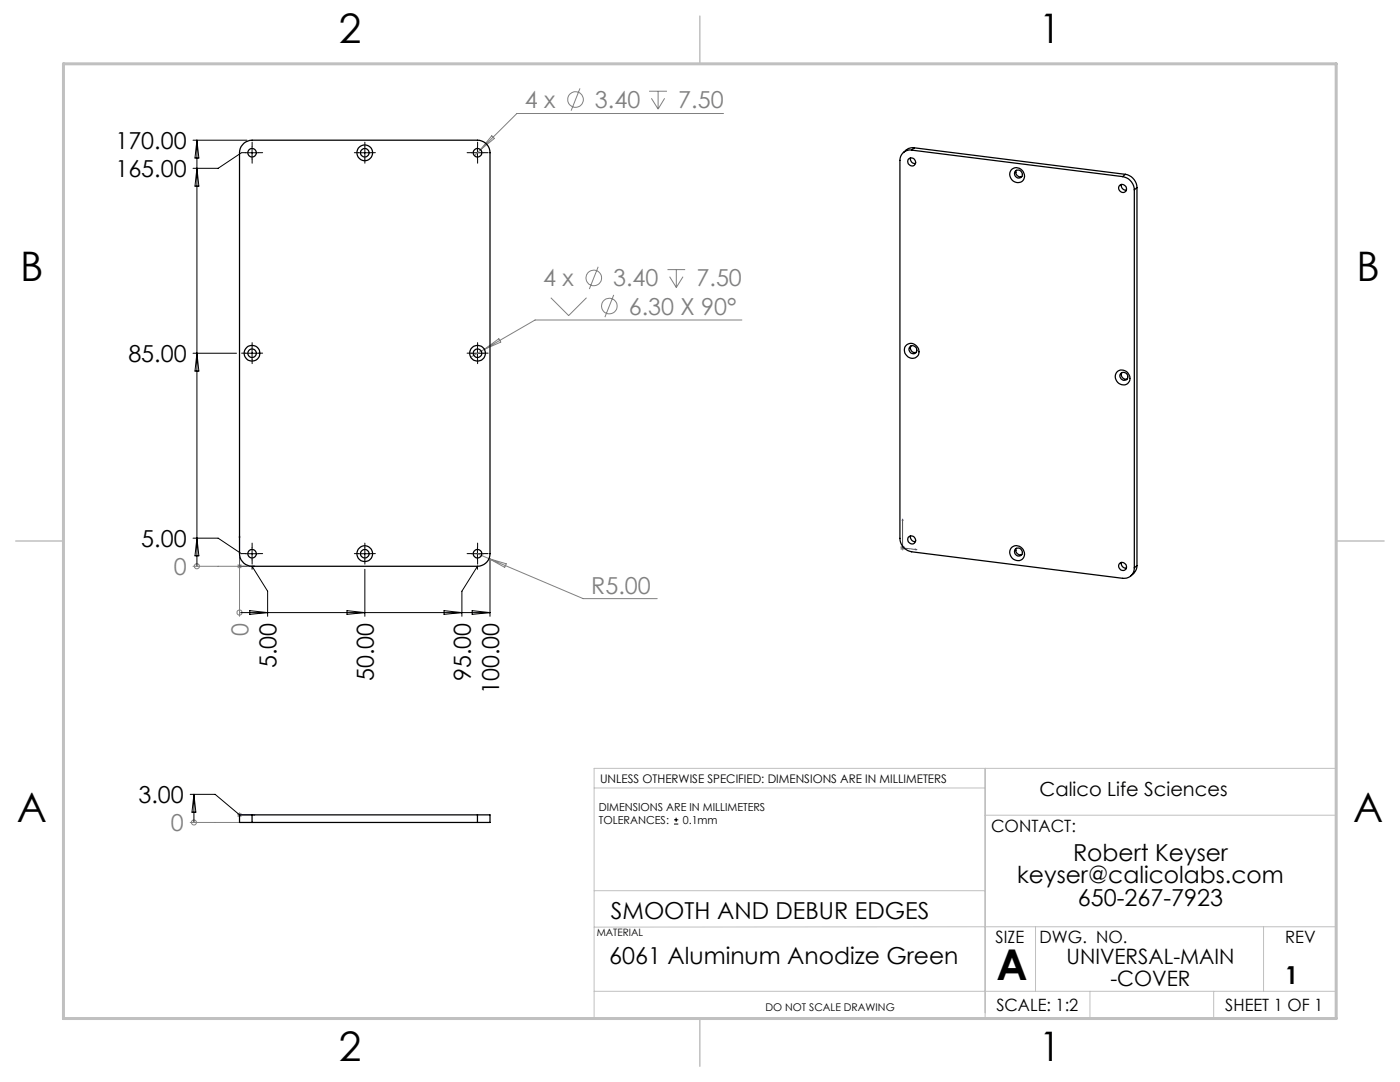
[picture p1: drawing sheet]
<svg xmlns="http://www.w3.org/2000/svg" width="279mm" height="216mm" viewBox="0 0 279 216" stroke-linecap="round" stroke-linejoin="round" font-family="sans-serif">
<g fill="none" stroke="#808080" stroke-width=".2">
<path d="M115.7 17.6l-1.7 4.5M129.5 18.2h3.6M130 19.6l1.3 2.2M131.3 18.2v3.6M132.6 19.6l-1.3 2.2M95.9 29.9l-1.2 1.2M98.1 27.1l.6 .5-2.8 2.3zM144.4 22.6h-41.2l-7.3 7.3M109.9 59.4l3.6 3.6 3.6-3.6M119.4 53.2l-1.8 4.5M122.5 58.8l-1.8 4.5M133.2 53.8h3.5"/>
<path d="M133.6 55.2l1.4 2.2M135 53.8v3.6M136.3 55.2l-1.3 2.2M96.7 69.7l-2.8 1.6M96.7 69.7l2.9-2.1 .3 .7zM148.1 63.9h-41.3l-10.1 5.8M38.5 113h10.8M39.3 113h.1M47.4 112.6l.8 .7M47.8 111.5v11.5M48.2 112.6l-.8 .7M95.3 110.5l21.1 9h14.8"/>
<path d="M97.6 111.5l3.4 1-.3 .7zM179.6 109.3h1M179.8 109l.7 .7M180.1 108.8v1M180.5 109l-.7 .7M47.8 122.2h.1M38 164.1h9.8M38.7 164.1h.1M47.3 162.6h1M47.4 162.2l.8 .8M47.8 162.1v1M48.2 162.2l-.8 .8"/>
<circle cx="114.9" cy="19.9" r="1.55"/>
<circle cx="118.5" cy="55.5" r="1.56"/>
<circle cx="121.6" cy="61.1" r="1.56"/>
<circle cx="39.3" cy="113" r=".5"/>
<circle cx="47.8" cy="122.2" r=".5"/>
<circle cx="38.7" cy="164.1" r=".51"/>
</g>
<g fill="none" stroke="#000" stroke-width=".2">
<path d="M38.5 28h10.8M39.3 28v85M39.3 33.6l.4 3.5h-.8zM39.3 28l.4 3.5h-.8zM48.2 30.5l-4.7 3.1h-5M49 30.5h2.5M50.3 29.2v2.6M71.5 30.5h2.5M72.8 29.2v2.6M94.1 30.5h2.5M95.3 29.2v2.6M38.5 70.5h8.7"/>
<path d="M39.3 70.5l.4 3.5h-.8zM49 70.5h2.5M50.3 69.3v2.4M94.1 70.5h2.5M95.3 69.3v2.4M38.5 107.4h5l4.7 3.1M39.3 107.4l.4 3.5h-.8zM49 110.5h2.5M50.3 113.6v-.6l3.1 5v5M50.3 109.2v2.5M71.5 110.5h2.5M72.8 113.6v9.4"/>
<path d="M72.8 109.2v2.5M94.1 110.5h2.5M95.3 113.6v-.6l-3.1 5v5M95.3 109.2v2.5M97.8 111.5v11.5M47.8 122.2h50M49.8 121.8l3.6 .4-3.6 .4zM69.3 121.8l3.5 .4-3.5 .4zM88.6 121.8l3.6 .4-3.6 .4zM94.2 121.8l3.6 .4-3.6 .4zM38 158.5h4.9l4.9 4.1M38.7 158.5v5.6"/>
<path d="M38.7 158.5l.4 3.6h-.8zM134.5 164.4h.9M134.5 163.6h.9M134.9 163.2v.8"/>
</g>
<path d="M47.8 106.9l.1 .3h-.2zM47.8 106.9v6.1h3.1M50.6 112.9l.3 .1-.3 .1zM180.1 103.6v5.7l2.9 .4M180.1 103.6l.1 .3h-.1zM182.7 109.6l.3 .1h-.3zM47.7 162.6h.2zM47.8 162.6h.1M47.8 162.6h3.1M50.9 162.6h-.3h.3" fill="none" stroke="#00f" stroke-width=".2"/>
<g fill="none" stroke="#000" stroke-width=".2" stroke-dasharray="15.2 1.3 1.3 1.3">
<path d="M49.1 30.5h-.9M50.3 29.2v-.8M50.3 31.7v.9M51.6 30.5h.8M71.6 30.5h-.9M72.8 29.2v-.8M72.8 31.7v.9M74.1 30.5h.8M94.1 30.5h-.9M95.3 29.2v-.8M95.3 31.7v.9M96.6 30.5h.8"/>
<path d="M49.1 70.5h-.9M50.3 69.2v-.8M50.3 71.7v.9M51.6 70.5h.8M94.1 70.5h-.9M95.3 69.2v-.8M95.3 71.7v.9M96.6 70.5h.8M49.1 110.5h-.9M50.3 109.2v-.8M50.3 111.7v.9M51.6 110.5h.8"/>
<path d="M71.6 110.5h-.9M72.8 109.2v-.8M72.8 111.7v.9M74.1 110.5h.8M94.1 110.5h-.9M95.3 109.2v-.8M95.3 111.7v.9M96.6 110.5h.8"/>
</g>
<path d="M118.6 157.2h78M196.6 153.3v49.9M118.6 177.7h78M196.6 162.7h70.1M118.6 197.8h148.1M206.7 184.9v12.9M217.5 197.8v5.4M242.2 197.8v5.4M252.2 184.9v12.9M266.7 184.9l-148.1 .1M26.7 203.2h240v-49.9h-148.1v49.9" fill="none" stroke="#c0c0c0" stroke-width=".2"/>
<path d="M139.7 3.2v9.5M3.1 107.9h9.6M266.7 107.9h9.5M139.7 203.2v9.6" fill="none" stroke="#c0c0c0" stroke-width=".3"/>
<path d="M12.7 12.7h254v190.5h-254z" fill="none" stroke="#c0c0c0" stroke-width=".6"/>
<g fill="#00f">
<path d="M50.6 112.9l.3 .1-.3 .1zM47.8 106.9l.1 .3h-.2z"/>
<path d="M182.7 109.6l.3 .1h-.3zM180.1 103.6l.1 .3h-.1z"/>
<path d="M50.6 162.6h.3zM47.7 162.6h.2z"/>
</g>
<g fill="none" stroke="#000" stroke-width=".25">
<path d="M48.7 28.6l.8-.4 .8-.2h45a2.51 2.51 0 0 1 2.5 2.5v80a2.5 2.5 0 0 1-2.5 2.5h-45a2.51 2.51 0 0 1-2.5-2.5v-80a2.44 2.44 0 0 1 .9-1.9zM181.3 31.8a.82 .82 0 0 1 1.3 .1 .82 .82 0 0 1-.5 1.2 .9 .9 0 0 1-.8-1.3zM181.7 31.5a.91 .91 0 0 0 1 1.1M181.9 30a2.02 2.02 0 0 0-2.3 2v75.4a2.84 2.84 0 0 0 2.3 2.7l42.1 5.3a2.02 2.02 0 0 0 2.4-2.1M181.9 30l42.1 5.2M182.5 29.5l-1.2 .1-1 .8M182.5 29.5l-.6 .5M182.5 29.5l42.1 5.3M202 33.7a1.57 1.57 0 0 1 2.2 .5 1.57 1.57 0 0 1-.5 2.1 1.61 1.61 0 0 1-1.9-.6 1.61 1.61 0 0 1 .2-2zM202.8 34a.89 .89 0 0 0 .2 1 .89 .89 0 0 0 .9 .2M223.5 36.9a.82 .82 0 0 1 1.2 .4 .82 .82 0 0 1-.5 1.1 .87 .87 0 0 1-.9-.5 .87 .87 0 0 1 .2-1zM223.8 36.8a.91 .91 0 0 0 1 1.1"/>
<path d="M224 35.2a2.77 2.77 0 0 1 2.4 2.7M224.6 34.8a2.77 2.77 0 0 1 2.3 2.6M224.6 34.8l-.6 .4M226.4 37.9v75.4M226.9 37.4l-.5 .5M226.9 37.4v75.5M180.8 69a1.54 1.54 0 0 1 2.2 .2 1.54 1.54 0 0 1-.3 2.2 1.63 1.63 0 0 1-1.8-.5 1.63 1.63 0 0 1-.1-1.9zM181.7 69.1a.82 .82 0 0 1 1.2 .4 .82 .82 0 0 1-.6 1.1 .87 .87 0 0 1-.8-.5 .87 .87 0 0 1 .2-1zM181.8 69a.88 .88 0 0 0 .1 1 .88 .88 0 0 0 1 .3M222.8 74.3a1.55 1.55 0 0 1 2.3 .1 1.55 1.55 0 0 1-.3 2.3 1.63 1.63 0 0 1-1.8-.5 1.63 1.63 0 0 1-.2-1.9zM223.8 74.4a.81 .81 0 0 1 1.2 .4 .81 .81 0 0 1-.8 1.1 .85 .85 0 0 1-.4-1.5zM223.9 74.4a.89 .89 0 0 0 .1 .9 .89 .89 0 0 0 1 .3"/>
<path d="M181.3 107.2a.82 .82 0 0 1 1.3 .1 .82 .82 0 0 1-.5 1.2 .9 .9 0 0 1-.8-1.3zM181.7 106.9a.91 .91 0 0 0 1 1.2M202 109.1a1.55 1.55 0 0 1 2.2 .6 1.55 1.55 0 0 1-.8 2.2 1.63 1.63 0 0 1-1.6-.9 1.63 1.63 0 0 1 .2-1.9zM202.8 109.4a.89 .89 0 0 0 .2 1 .89 .89 0 0 0 .9 .3M223.4 112.5a.82 .82 0 0 1 1.3 .1 .82 .82 0 0 1-.5 1.2 .9 .9 0 0 1-.8-1.3zM223.8 112.2a.91 .91 0 0 0 1 1.1M226.9 112.9a2.51 2.51 0 0 1-1.2 2M226.9 112.9l-.5 .4M50.3 162.6h-2.5v1.5h2.5M50.3 162.6v1.5M50.3 162.6h45M50.3 164.1h45"/>
<path d="M95.3 162.6h2.5v1.5h-2.5M95.3 162.6v1.5"/>
<circle cx="50.3" cy="30.5" r=".85"/>
<circle cx="72.8" cy="30.5" r="1.57"/>
<circle cx="72.8" cy="30.5" r=".85"/>
<circle cx="95.3" cy="30.5" r=".84"/>
<circle cx="203.3" cy="34.7" r=".79"/>
<circle cx="50.3" cy="70.5" r="1.58"/>
<circle cx="50.3" cy="70.5" r=".85"/>
<circle cx="95.3" cy="70.5" r="1.58"/>
<circle cx="95.3" cy="70.5" r=".84"/>
<circle cx="50.3" cy="110.5" r=".85"/>
<circle cx="72.8" cy="110.5" r="1.58"/>
<circle cx="72.8" cy="110.5" r=".85"/>
<circle cx="95.3" cy="110.5" r=".84"/>
<circle cx="203.3" cy="110.1" r=".79"/>
</g>
<text font-size="8.5" x="198.9" y="195.5">A</text>
<g font-size="8.1">
<text x="67.6" y="8.5">2</text>
<text x="207.3" y="8.5">1</text>
<text x="4" y="56.2">B</text>
<text x="270.7" y="56.2">B</text>
<text x="3.3" y="164.1">A</text>
<text x="270" y="164.1">A</text>
<text x="67.6" y="211.7">2</text>
<text x="207.3" y="211.7">1</text>
</g>
<text font-size="4.9" x="256.5" y="196.4">1</text>
<g font-size="4.7" fill="#808080">
<text x="104.7" y="21.6">4 x</text>
<text x="118.7" y="21.6">3.40</text>
<text x="135.4" y="21.6">7.50</text>
<text x="108.4" y="57.2">4 x</text>
<text x="122.4" y="57.2">3.40</text>
<text x="139" y="57.2">7.50</text>
<text x="125.5" y="62.8">6.30 X 90°</text>
<text x="34.7" y="114.7">0</text>
<text x="118" y="118.4">R5.00</text>
<text x="49.6" y="126.8" transform="rotate(-90 49.6 126.8)">0</text>
<text x="34.1" y="165.9">0</text>
</g>
<g font-size="4.7">
<text x="23" y="29.7">170.00</text>
<text x="23" y="35.3">165.00</text>
<text x="25.6" y="72.2">85.00</text>
<text x="28.2" y="109.1">5.00</text>
<text x="55.2" y="133.3" transform="rotate(-90 55.2 133.3)">5.00</text>
<text x="74.6" y="135.9" transform="rotate(-90 74.6 135.9)">50.00</text>
<text x="94" y="135.9" transform="rotate(-90 94 135.9)">95.00</text>
<text x="99.6" y="138.5" transform="rotate(-90 99.6 138.5)">100.00</text>
<text x="27.6" y="160.2">3.00</text>
<text x="214.1" y="171.7">Robert Keyser</text>
<text x="203" y="176.3">keyser@calicolabs.com</text>
<text x="121.9" y="183.3">SMOOTH AND DEBUR EDGES</text>
<text x="215.1" y="180.8">650-267-7923</text>
<text x="121.6" y="192.4">6061 Aluminum Anodize Green</text>
</g>
<g font-size="4.2">
<text x="212.8" y="192.4">UNIVERSAL-MAIN</text>
<text x="221.6" y="196.6">-COVER</text>
</g>
<text font-size="3.9" x="207.5" y="158.8">Calico Life Sciences</text>
<g font-size="3.4">
<text x="197.8" y="166">CONTACT:</text>
<text x="198.7" y="188.1">SIZE</text>
<text x="207.5" y="188.1">DWG. NO.</text>
<text x="256.5" y="188.2">REV</text>
<text x="198.8" y="201.7">SCALE: 1:2</text>
<text x="244.5" y="201.7">SHEET 1 OF 1</text>
</g>
<text font-size="2.4" x="119.8" y="156.2">UNLESS OTHERWISE SPECIFIED: DIMENSIONS ARE IN MILLIMETERS</text>
<g font-size="2.2">
<text x="119.5" y="161.8">DIMENSIONS ARE IN MILLIMETERS</text>
<text x="119.5" y="164.4">TOLERANCES:</text>
<text x="136.3" y="164.4">0.1mm</text>
</g>
<text font-size="2.1" x="152.8" y="201.7">DO NOT SCALE DRAWING</text>
<text font-size="2" x="119.1" y="186.7">MATERIAL</text>
</svg>
